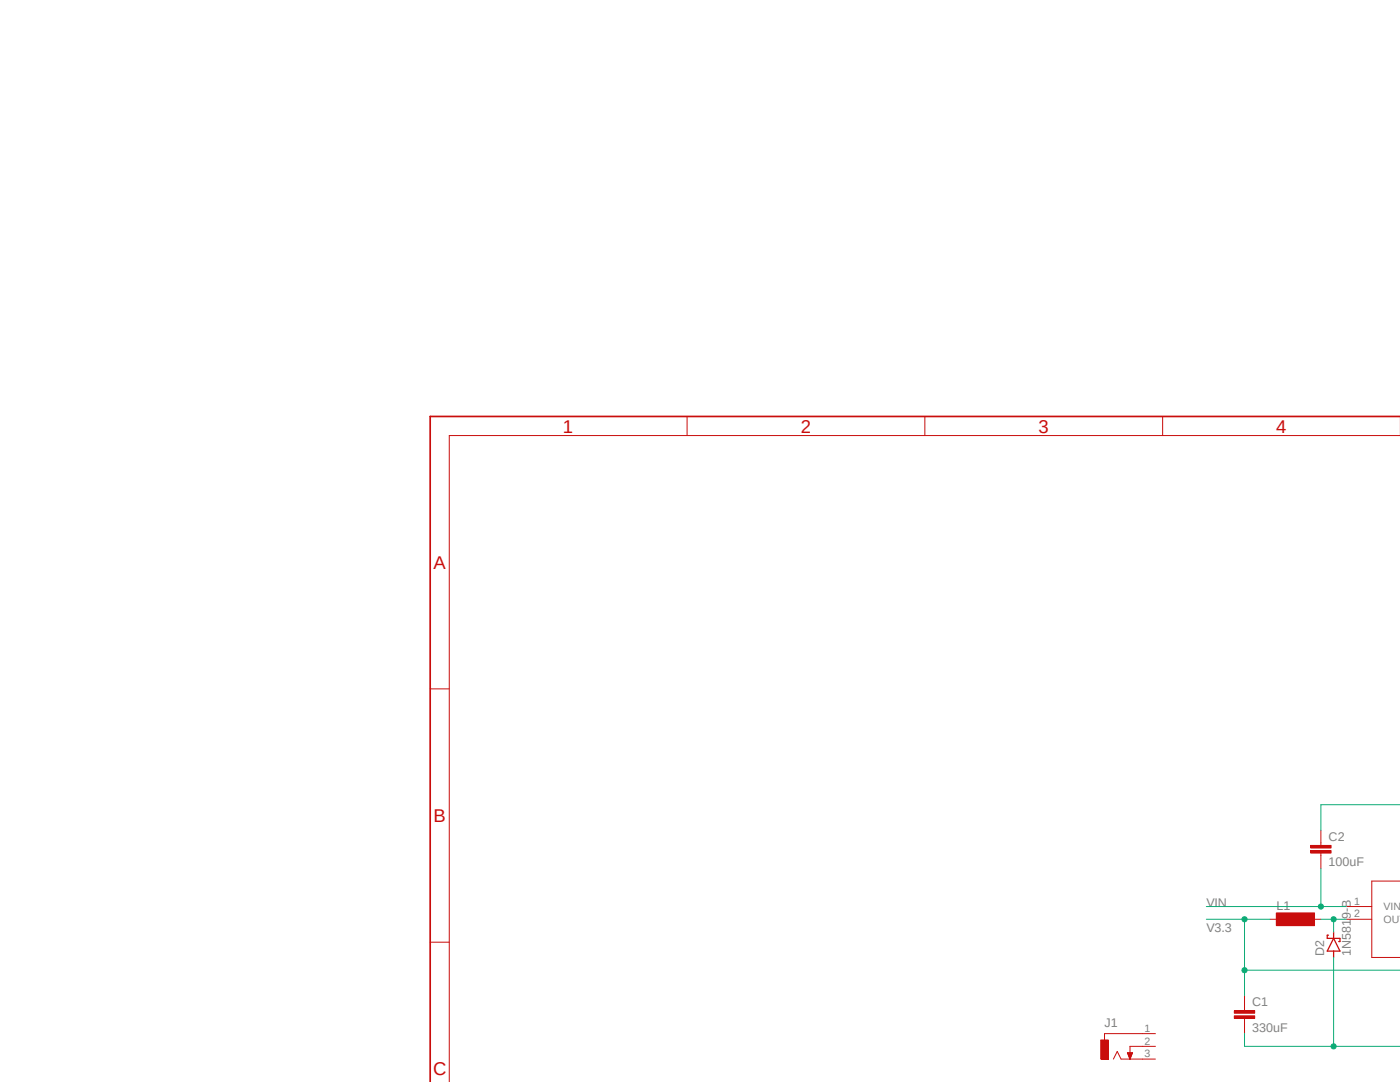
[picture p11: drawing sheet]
<svg xmlns="http://www.w3.org/2000/svg" width="279mm" height="216mm" viewBox="0 0 279 216" stroke-linecap="round" stroke-linejoin="round" font-family="sans-serif">
<path d="M85.3 82.8l194.1 130.6M279.4 213.3l-3.8 2.6" fill="none" stroke="#fff" stroke-width=".2"/>
<path d="M222.2 211.3l.8-1.5 .7 1.5h4.3M228 206.2h-7.6v1.3M228 208.8h-2.5v2.5" fill="none" stroke="#c90d0c" stroke-width=".2"/>
<path d="M219.7 207.5h1.5v3.8h-1.5z" fill-rule="evenodd" fill="#c90d0c"/>
<g fill="none" stroke="#c90d0c" stroke-width=".2">
<path d="M279.4 175.8h-5.6v15.3h5.6M268.7 180.9h5.1M268.7 183.4h5.1M219.7 207.5h1.5v3.8h-1.5zM225 210.1h1l-.5 1.2zM225 210.1h1M225 210.2h1M225.1 210.3h.8M225.1 210.4h.8M225.2 210.5h.6M225.2 210.4h.6M225.2 210.6h.6"/>
<path d="M225.3 210.7h.5M225.3 210.8h.4M225.3 210.9h.4M225.4 211.1h.2M225.4 211h.2M225.4 211.2h.2M225.5 211.2h.1M225.5 211.3l.1 .1M228 206.2h2.6M228 208.8h2.6M228 211.3h2.6M248.4 201.2v.5"/>
<path d="M248.4 203.2v.5"/>
</g>
<path d="M246.3 201.7h4.1v.5h-4.1z" fill-rule="evenodd" fill="#c90d0c"/>
<path d="M246.3 201.7h4.1v.5h-4.1z" fill="none" stroke="#c90d0c" stroke-width=".2"/>
<path d="M246.3 202.7h4.1v.5h-4.1z" fill-rule="evenodd" fill="#c90d0c"/>
<path d="M263.6 168.2v.5M263.6 170.2v.5M248.4 198.6v2.6M246.3 202.7h4.1v.5h-4.1zM248.4 203.7v2.5" fill="none" stroke="#c90d0c" stroke-width=".2"/>
<path d="M261.6 168.7h4v.5h-4z" fill-rule="evenodd" fill="#c90d0c"/>
<path d="M261.6 168.7h4v.5h-4z" fill="none" stroke="#c90d0c" stroke-width=".2"/>
<path d="M261.6 169.7h4v.5h-4z" fill-rule="evenodd" fill="#c90d0c"/>
<path d="M261.6 169.7h4v.5h-4zM263.6 165.7v2.5M263.6 170.7v2.6" fill="none" stroke="#c90d0c" stroke-width=".2"/>
<path d="M254.7 182.2h7.6v2.5h-7.6z" fill-rule="evenodd" fill="#c90d0c"/>
<path d="M137.1 83.1v3.8M184.6 83.1v3.8M232 83.1v3.8M279.4 86.9h-189.7v129M85.9 137.5h3.8M85.9 188h3.8M253.4 183.4h2.6M254.7 182.2h7.6v2.5h-7.6zM261.1 183.4h2.5" fill="none" stroke="#c90d0c" stroke-width=".2"/>
<path d="M265.1 186.6h-.2v.6h2.5v.7h-.2M266.1 187.2l1.3 2.6h-2.5zM266.1 186v1.2M266.1 189.8v1.3" fill="none" stroke="#c90d0c" stroke-width=".25"/>
<path d="M279.4 83.1h-193.5v132.8" fill="none" stroke="#c90d0c" stroke-width=".34"/>
<path d="M279.4 160.6h-15.8v5.1M266.1 191.1v17.7M248.4 206.2v2.6h31" fill="none" stroke="#0dab76" stroke-width=".2"/>
<circle cx="266.1" cy="208.8" r=".51" fill="#0dab76"/>
<g fill="none" stroke="#0dab76" stroke-width=".2">
<path d="M263.6 173.3v7.6M240.7 180.9h28"/>
<circle cx="266.1" cy="208.8" r=".51"/>
</g>
<circle cx="263.6" cy="180.9" r=".51" fill="#0dab76"/>
<g fill="none" stroke="#0dab76" stroke-width=".2">
<path d="M263.6 183.4h5.1M266.1 183.4v2.6"/>
<circle cx="263.6" cy="180.9" r=".51"/>
</g>
<circle cx="266.1" cy="183.4" r=".51" fill="#0dab76"/>
<g fill="none" stroke="#0dab76" stroke-width=".2">
<path d="M240.7 183.4h12.7M248.4 193.6v5"/>
<circle cx="266.1" cy="183.4" r=".51"/>
</g>
<circle cx="248.4" cy="183.4" r=".51" fill="#0dab76"/>
<g fill="none" stroke="#0dab76" stroke-width=".2">
<path d="M248.4 183.4v10.2h31"/>
<circle cx="248.4" cy="183.4" r=".51"/>
</g>
<circle cx="248.4" cy="193.6" r=".51" fill="#0dab76"/>
<circle cx="248.4" cy="193.6" r=".51" fill="none" stroke="#0dab76" stroke-width=".2"/>
<g font-size="3.7" fill="#c90d0c">
<text x="112.4" y="86.3">1</text>
<text x="159.8" y="86.3">2</text>
<text x="207.3" y="86.3">3</text>
<text x="254.7" y="86.3">4</text>
<text x="86.5" y="113.5">A</text>
<text x="86.5" y="164">B</text>
<text x="86.4" y="214.5">C</text>
</g>
<g font-size="2.5" fill="#808080">
<text x="265.1" y="167.8">C2</text>
<text x="265.1" y="172.9">100uF</text>
<text x="240.8" y="180.9">VIN</text>
<text x="240.8" y="186">V3.3</text>
<text x="254.7" y="181.7">L1</text>
<text x="264.2" y="190.8" transform="rotate(-90 264.2 190.8)">D2</text>
<text x="269.6" y="190.8" transform="rotate(-90 269.6 190.8)">1N5819-B</text>
<text x="249.9" y="200.8">C1</text>
<text x="220.4" y="205">J1</text>
<text x="249.9" y="205.9">330uF</text>
</g>
<g font-size="2.1" fill="#808080">
<text x="270.3" y="180.5">1</text>
<text x="270.3" y="183">2</text>
<text x="276.1" y="181.7">VIN</text>
<text x="276.1" y="184.2">OUT</text>
<text x="228.4" y="205.9">1</text>
<text x="228.4" y="208.4">2</text>
<text x="228.4" y="211">3</text>
</g>
</svg>
